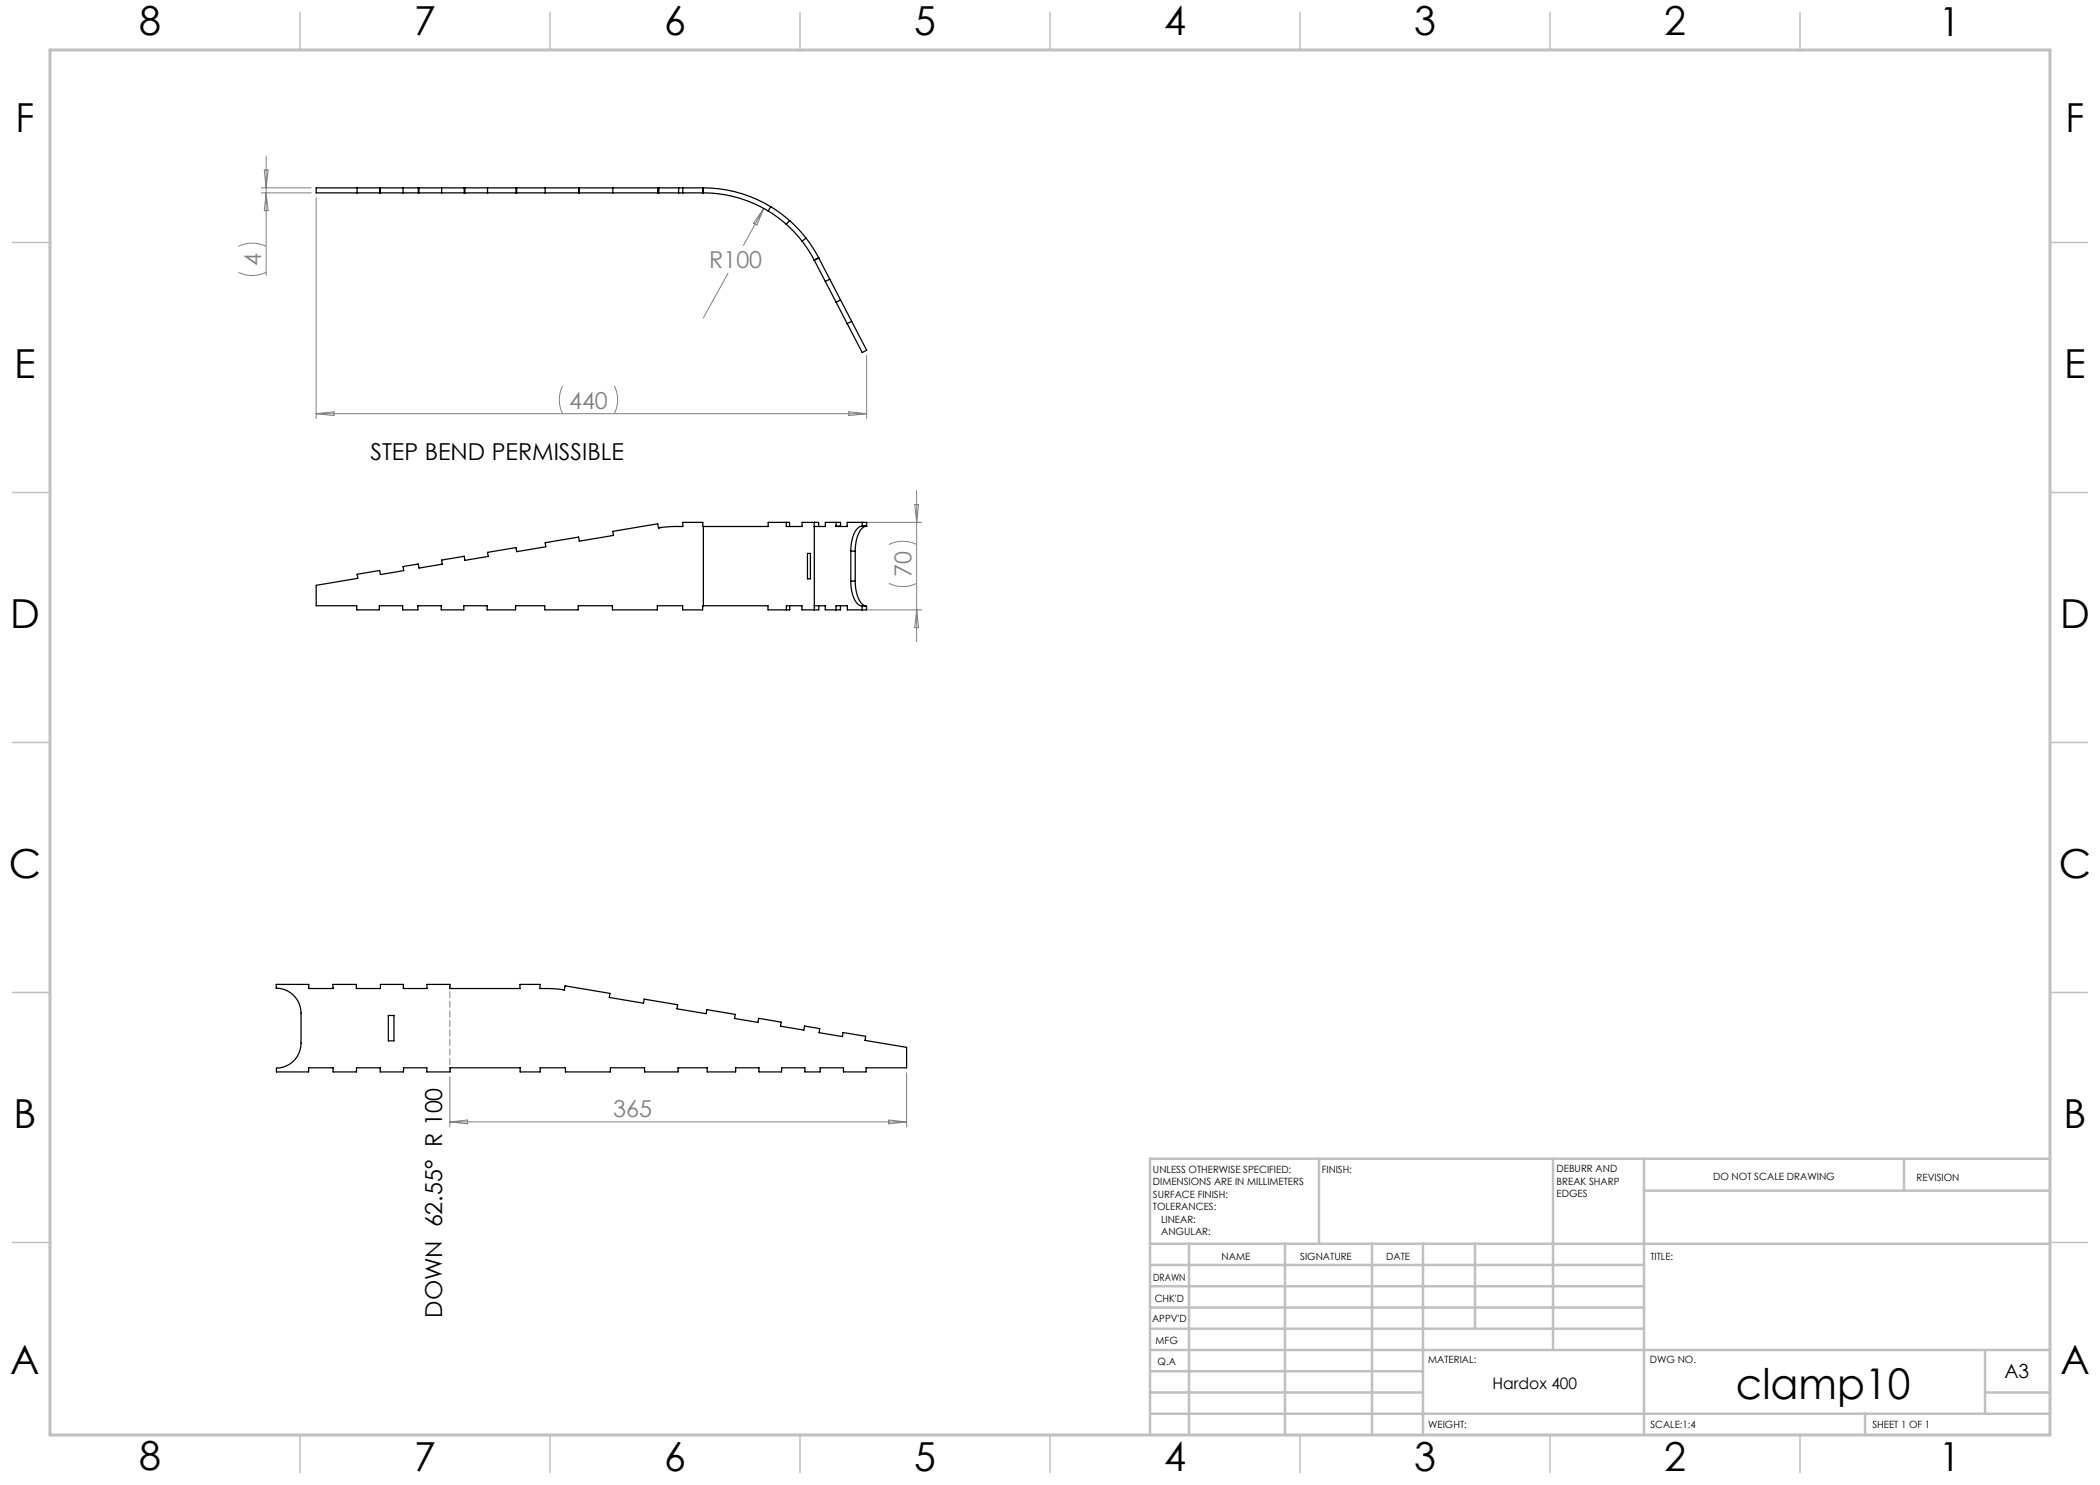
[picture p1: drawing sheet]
<svg xmlns="http://www.w3.org/2000/svg" width="420mm" height="297mm" viewBox="0 0 420 297" stroke-linecap="round" stroke-linejoin="round" font-family="sans-serif">
<g fill="none" stroke="#808080" stroke-width=".2">
<path d="M52.2 38.6h10M52.2 37.6h10M52.9 34h.7l-.4 3.6zM53.2 31.2v23.9M53.2 38.6l.4 3.5h-.7zM63.2 39.6v44.1M47.7 54.4a6.2 6.2 0 0 0 5.5 0M47.7 49.3a6.2 6.2 0 0 1 5.5 0M145.6 54.6l-4.9 9M152.8 41.7l-4.1 7.4M152.8 41.7l-1.4 3.3-.7-.4zM112.5 77.2a6.2 6.2 0 0 0 0 5.5"/>
<path d="M122.9 77.2a6.2 6.2 0 0 1 0 5.5M173.3 71v12.7M63.2 82.7h110.1M63.2 82.7l3.6-.3v.7zM169.8 82.4l3.5 .3-3.5 .4zM183.3 98.1v30.2M173.4 104.5h10.9M177.8 116.7a6.2 6.2 0 0 0 5.5 0M177.8 108.9a6.2 6.2 0 0 1 5.5 0M183 100.9h.7l-.4 3.6zM173.4 122h10.9M183.3 122l.4 3.5h-.7z"/>
<path d="M90 215.4v10M181.3 214.6v10.8M90 224.4h91.3M90 224.4l3.5-.4v.8zM177.8 224l3.5 .4-3.5 .4z"/>
</g>
<path d="M90 214.4v-17.5" fill="none" stroke="#808080" stroke-width=".2" stroke-dasharray="1.3 .6" stroke-dashoffset=".5"/>
<path d="M410 231.8v55.2h-187.2" fill="none" stroke="#c0c0c0" stroke-width=".2"/>
<g fill="none" stroke="#c0c0c0" stroke-width=".5">
<path d="M263.8 231.8v17M310.6 231.8v38.2M328.8 231.8v55.2M328.8 238.1h81.2M380.8 231.8v6.3M410 231.8h-180v55.2M230 248.8h180M230 257.3h98.8M230 253h98.8M237.8 248.8v38.2M257 248.8v38.2M274.4 248.8v38.2"/>
<path d="M284.6 248.8v38.2M295 248.8v17M230 265.8h98.8M230 261.5h98.8M230 278.5h54.6M230 274.3h54.6M230 270h180M397 278.5h13M397 270v12.8M230 282.8h180M373 282.8v4.2"/>
</g>
<g fill="none" stroke="#c0c0c0" stroke-width=".3">
<path d="M60 2.5v7.5M110 2.5v7.5M160 2.5v7.5M210 2.5v7.5M260 2.5v7.5M310 2.5v7.5M360 2.5v7.5M2.5 48.5h7.5M410 48.5h7.5M2.5 98.5h7.5M410 98.5h7.5M2.5 148.5h7.5"/>
<path d="M410 148.5h7.5M2.5 198.5h7.5M410 198.5h7.5M2.5 248.5h7.5M410 248.5h7.5M60 287v7.5M110 287v7.5M160 287v7.5M210 287v7.5M260 287v7.5M310 287v7.5M360 287v7.5"/>
</g>
<path d="M10 10h400v277h-400z" fill="none" stroke="#c0c0c0" stroke-width=".6"/>
<g fill="none" stroke="#000" stroke-width=".25">
<path d="M71.4 37.6v1M75.9 37.6v1M76.1 37.6v1M80.6 37.6v1M83.7 37.6v1M83.8 37.6v1M88.3 37.6v1M92.8 37.6v1M93 37.6v1M97.5 37.6v1M103.2 37.6v1M103.3 37.6v1"/>
<path d="M109 37.6v1M115.7 37.6v1M115.9 37.6v1M122.6 37.6v1M131.5 37.6v1M131.7 37.6v1M131.8 38.6h3.9M131.8 37.6h3.9M131.8 37.6h-68.6v1h68.6M131.8 37.6v1M135.7 38.6h5M135.7 37.6h5"/>
<path d="M135.7 37.6v1M136.6 37.6v1M140.6 37.6v1M140.7 37.6a26 26 0 0 1 13.5 3.7M140.7 38.6a25 25 0 0 1 12.9 3.6M140.7 37.6v1M153.6 42.2l1.9 1.2 1.7 1.5M154.2 41.3l1.9 1.3 1.8 1.5M154.2 41.3l-.6 .9M157.2 44.9l1.7 1.6 1.5 1.7M157.9 44.1l1.7 1.7 1.6 1.8M157.9 44.1l-.7 .8"/>
<path d="M160.4 48.2l1.3 1.9 1.1 1.9M161.2 47.6l1.4 1.9 1.1 2.1M161.2 47.6l-.8 .6M162.8 52h.1M163.7 51.6h.1M163.7 51.6l-.9 .4M163.7 51.6l9.6 18.4-.9 .5-9.5-18.5M163.7 51.6l-.8 .4M166 55.8l-.9 .5M168.1 60l-.9 .4M170.3 64.3l-.9 .4M131.8 105.6h.1"/>
<path d="M131.8 105.6l-.3-.8-8.9 1.5 .1 .8-6.8 1.1-.2-.8-6.7 1.1 .2 .9-5.9 .9-.1-.8-5.7 1 .1 .8-4.6 .8-.2-.8-4.5 .7 .2 .8-4.7 .8-.1-.8-3.1 .5 .1 .8-4.6 .8-.2-.8-4.5 .8 .2 .8-8.4 1.4v4h8.1v.9h4.6v-.9h4.6v.9h3.1v-.9h4.6v.9h4.6v-.9h4.6v.9h5.7v-.9h5.9v.9h6.6v-.9h6.9v.9h9v-.9h5v.9h4v-.9h.2M140.7 105.3h-.1v-.8h-4v.8h-2.4l-2.4 .3M140.7 105.3v15.8M157.2 104.5h-3.6v.8h-12.9M157.2 104.5v.8h3.2v-.8h2.4M157.2 104.5h.7v.8M161.5 110.7h.6v5.1h-.6zM162.8 105.3h.1M162.8 104.5l.1 17.5M162.8 104.5h.9v.8M162.9 105.3h2.2v-.8h3v.8M167.2 105.2h.9"/>
<path d="M167.2 104.5v.8h2.3l-.1-.8h3.9v.7h-.9M169.4 105.2h.1M170.2 116.2a6 6 0 0 0 1.6 4.8l.6 .2M170.2 110.2v6M170.2 116.2h.8M170.2 110.2h.8M171 116.2a6 6 0 0 0 1.7 4.8l.6 .2M171 110.2v6M172.4 105.2a2.85 2.85 0 0 0-1.9 2.5l-.3 2.5M172.4 105.2h.9M172.4 104.5v.7M173.3 105.2a2.85 2.85 0 0 0-2 2.5l-.3 2.5"/>
<path d="M173.3 105.2h.1M140.7 121.1h12.9v.9h3.7M157.3 122v-.9h3.1v.9h2.5M157.9 121.1v.9h-.6M162.9 121.1h2.1v.9h3.1v-.9M163.7 121.1v.9h-.8M172.4 121.2v.8M172.4 121.2h.9M173.3 121.2v.8h-3.8v-.9h-2.3v.9M55.3 197.6a5 5 0 0 1 4.9 5v6a5 5 0 0 1-4.9 5v.8h6.4v-.8h4.9v.8h4.7v-.8h4.7v.8h4.7v-.8h4.7v.8h4.6v-.8h14v.8h4v-.8h5.1v.8h9v-.8h6.8v.8h6.7v-.8h5.8v.8h5.7v-.8h4.7v.8h4.5v-.8h4.7v.8h3v-.8h4.7v.8h4.5v-.8h8.1v-4.1l-8.3-1.4 .1-.8-4.5-.8-.1 .8-4.7-.8 .1-.8-3-.5-.1 .8-4.7-.8 .1-.8-4.5-.7-.1 .8-4.7-.8 .1-.8-5.6-1-.2 .8-5.8-.9 .1-.9-6.7-1.1-.1 .8-6.8-1.1 .1-.8-9-1.5-.2 .8M55.3 197.6l-.1-.7h6.6l-.1 .8h4.9v-.8h4.7v.8h4.8v-.8h4.6v.8h4.7v-.8h4.6v.8h14v-.8h4v.8h2.3l2.5 .3M55.3 197.6h.1"/>
<path d="M66.6 197.6h.1M112.8 198h.1M77.7 203.1h1.1v5.1h-1.1z"/>
</g>
<text font-size="8.5" x="347.2" y="279.7">clamp10</text>
<g font-size="8">
<text x="27.8" y="7">8</text>
<text x="82.8" y="7.1">7</text>
<text x="132.8" y="7.1">6</text>
<text x="182.8" y="7.1">5</text>
<text x="232.8" y="7.1">4</text>
<text x="282.8" y="7.1">3</text>
<text x="332.8" y="7.1">2</text>
<text x="387.8" y="7.1">1</text>
<text x="3.1" y="26.3">F</text>
<text x="413.1" y="26.3">F</text>
<text x="2.9" y="75.6">E</text>
<text x="412.9" y="75.6">E</text>
<text x="2" y="125.6">D</text>
<text x="412" y="125.6">D</text>
<text x="1.8" y="175.6">C</text>
<text x="411.8" y="175.6">C</text>
<text x="2.7" y="225.6">B</text>
<text x="412.7" y="225.6">B</text>
<text x="2.1" y="274.9">A</text>
<text x="412.1" y="274.8">A</text>
<text x="27.8" y="294">8</text>
<text x="82.8" y="294.1">7</text>
<text x="132.8" y="294.1">6</text>
<text x="182.8" y="294.1">5</text>
<text x="232.8" y="294.1">4</text>
<text x="282.8" y="294.1">3</text>
<text x="332.8" y="294.1">2</text>
<text x="387.8" y="294.1">1</text>
</g>
<g font-size="4.7" fill="#808080">
<text x="52.2" y="53.2" transform="rotate(-90 52.2 53.2)">4</text>
<text x="141.8" y="53.6">R100</text>
<text x="113.8" y="81.7">440</text>
<text x="182.3" y="115.4" transform="rotate(-90 182.3 115.4)">70</text>
<text x="122.6" y="223.4">365</text>
</g>
<g font-size="4.7">
<text x="74.1" y="92">STEP BEND PERMISSIBLE</text>
<text x="88.5" y="263.5" transform="rotate(-90 88.5 263.5)">DOWN 62.55° R 100</text>
</g>
<text font-size="3.9" x="400.9" y="275.5">A3</text>
<text font-size="3.2" x="298.5" y="277.9">Hardox 400</text>
<g font-size="2">
<text x="230.6" y="234.6">UNLESS OTHERWISE SPECIFIED:</text>
<text x="230.6" y="237.1">DIMENSIONS ARE IN MILLIMETERS</text>
<text x="230.6" y="239.6">SURFACE FINISH:</text>
<text x="264.4" y="234.6">FINISH:</text>
<text x="311.3" y="234.5">DEBURR AND</text>
<text x="311.3" y="237">BREAK SHARP</text>
<text x="311.3" y="239.5">EDGES</text>
<text x="342.6" y="236">DO NOT SCALE DRAWING</text>
<text x="383.3" y="236.2">REVISION</text>
<text x="230.6" y="242.1">TOLERANCES:</text>
<text x="232.2" y="244.6">LINEAR:</text>
<text x="232.2" y="247.1">ANGULAR:</text>
<text x="244.3" y="252">NAME</text>
<text x="260" y="251.9">SIGNATURE</text>
<text x="277.2" y="251.9">DATE</text>
<text x="330.1" y="251.9">TITLE:</text>
<text x="230.6" y="256.1">DRAWN</text>
<text x="230.9" y="260.3">CHK'D</text>
<text x="230.4" y="264.4">APPV'D</text>
<text x="231.1" y="268.8">MFG</text>
<text x="231.5" y="273">Q.A</text>
<text x="285.6" y="272.5">MATERIAL:</text>
<text x="330" y="272.5">DWG NO.</text>
<text x="285.6" y="285.5">WEIGHT:</text>
<text x="330.1" y="285.6">SCALE:1:4</text>
<text x="374.5" y="285.6">SHEET 1 OF 1</text>
</g>
</svg>
